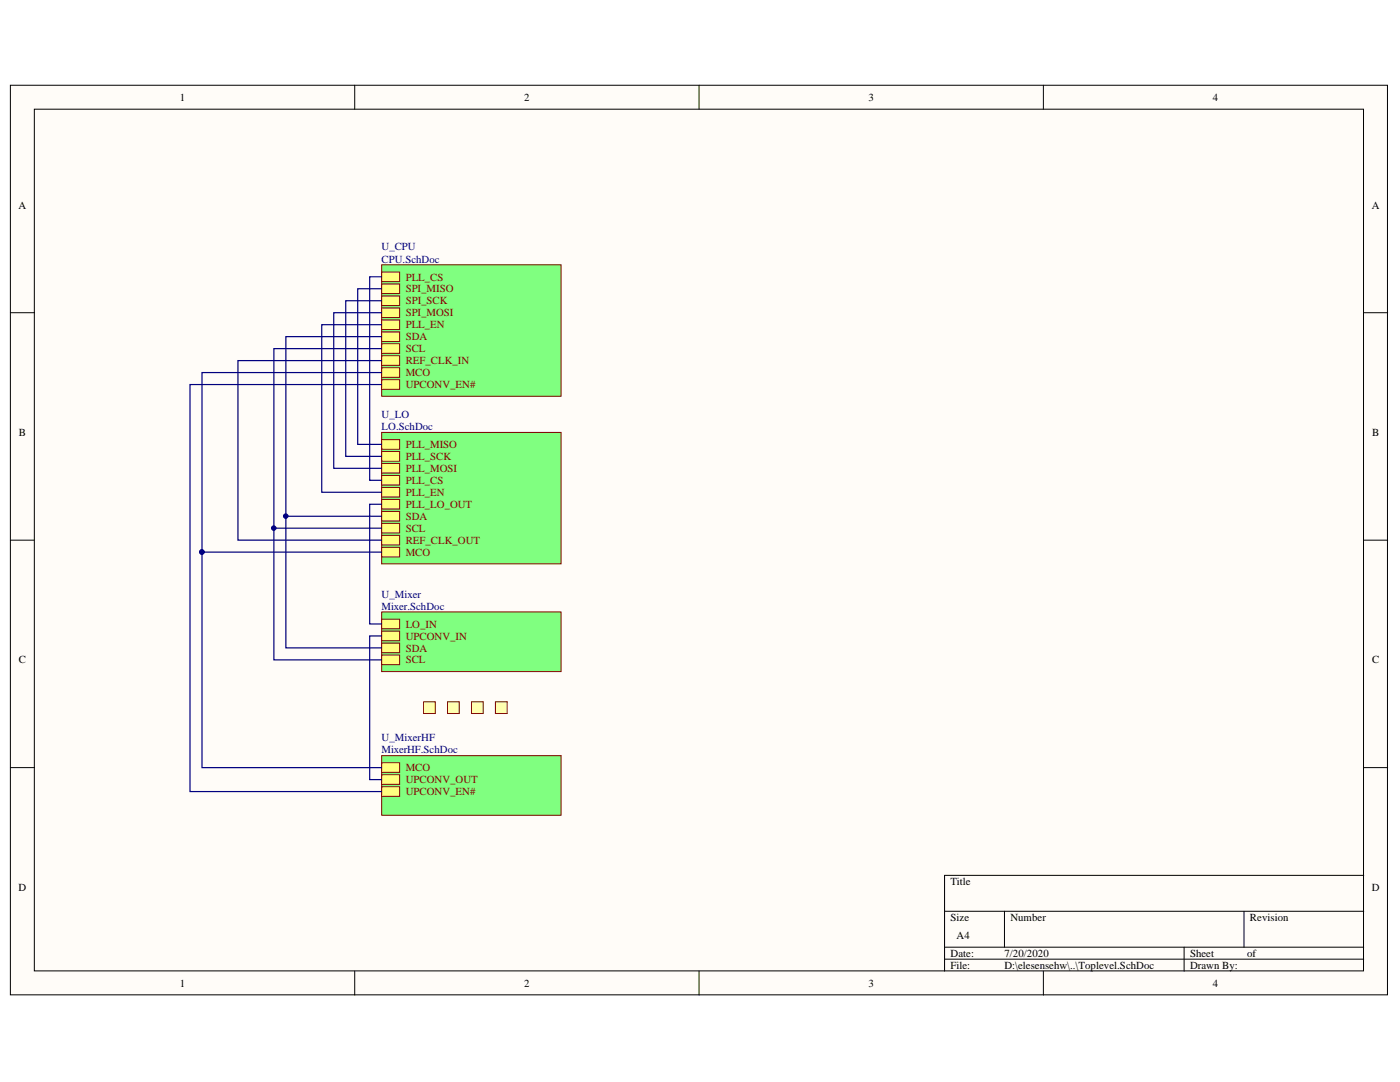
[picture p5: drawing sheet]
<svg xmlns="http://www.w3.org/2000/svg" width="279mm" height="216mm" viewBox="0 0 279 216" stroke-linecap="round" stroke-linejoin="round" font-family="sans-serif">
<g fill="#fffcf8" stroke="#000" stroke-width=".2">
<path d="M2.1 17h274.8v181.5h-274.8z"/>
<path d="M6.9 21.8h265.2v171.9h-265.2z"/>
</g>
<g fill="none" stroke="#000" stroke-width=".2">
<path d="M70.8 17v4.8M139.5 17v4.8M208.2 17v4.8M2.1 62.4h4.8M272.2 62.4h4.7M2.1 107.8h4.8M272.2 107.8h4.7M2.1 153.2h4.8M272.2 153.2h4.7M272.2 174.7h-83.7v19.1M70.8 193.8v4.8M139.5 193.8v4.8"/>
<path d="M188.5 181.8h83.7M188.5 189h83.7M188.5 191.4h83.7M200.5 181.8v7.2M208.2 193.8v4.8M236.3 189v4.8M248.3 181.8v7.2"/>
</g>
<path d="M76.2 52.8h35.8v26.3h-35.8z" fill="#80ff80" stroke="#800000" stroke-width=".2"/>
<path d="M76.2 54.3h3.6v1.9h-3.6z" fill-rule="evenodd" fill="#ffff80"/>
<path d="M76.2 54.3h3.6v1.9h-3.6z" fill="none" stroke="#800000" stroke-width=".2"/>
<path d="M76.2 56.7h3.6v1.9h-3.6z" fill-rule="evenodd" fill="#ffff80"/>
<path d="M76.2 56.7h3.6v1.9h-3.6z" fill="none" stroke="#800000" stroke-width=".2"/>
<path d="M76.2 59.1h3.6v1.9h-3.6z" fill-rule="evenodd" fill="#ffff80"/>
<path d="M76.2 59.1h3.6v1.9h-3.6z" fill="none" stroke="#800000" stroke-width=".2"/>
<path d="M76.2 61.4h3.6v2h-3.6z" fill-rule="evenodd" fill="#ffff80"/>
<path d="M76.2 61.4h3.6v2h-3.6z" fill="none" stroke="#800000" stroke-width=".2"/>
<path d="M76.2 63.8h3.6v1.9h-3.6z" fill-rule="evenodd" fill="#ffff80"/>
<path d="M76.2 63.8h3.6v1.9h-3.6z" fill="none" stroke="#800000" stroke-width=".2"/>
<path d="M76.2 66.2h3.6v1.9h-3.6z" fill-rule="evenodd" fill="#ffff80"/>
<path d="M76.2 66.2h3.6v1.9h-3.6z" fill="none" stroke="#800000" stroke-width=".2"/>
<path d="M76.2 68.6h3.6v1.9h-3.6z" fill-rule="evenodd" fill="#ffff80"/>
<path d="M76.2 68.6h3.6v1.9h-3.6z" fill="none" stroke="#800000" stroke-width=".2"/>
<path d="M76.2 71h3.6v1.9h-3.6z" fill-rule="evenodd" fill="#ffff80"/>
<path d="M76.2 71h3.6v1.9h-3.6z" fill="none" stroke="#800000" stroke-width=".2"/>
<path d="M76.2 73.4h3.6v1.9h-3.6z" fill-rule="evenodd" fill="#ffff80"/>
<path d="M76.2 73.4h3.6v1.9h-3.6z" fill="none" stroke="#800000" stroke-width=".2"/>
<path d="M76.2 75.8h3.6v1.9h-3.6z" fill-rule="evenodd" fill="#ffff80"/>
<path d="M76.2 75.8h3.6v1.9h-3.6z" fill="none" stroke="#800000" stroke-width=".2"/>
<path d="M76.2 122.1h35.8v11.9h-35.8z" fill="#80ff80" stroke="#800000" stroke-width=".2"/>
<path d="M76.2 123.5h3.6v2h-3.6z" fill-rule="evenodd" fill="#ffff80"/>
<path d="M76.2 123.5h3.6v2h-3.6z" fill="none" stroke="#800000" stroke-width=".2"/>
<path d="M76.2 125.9h3.6v1.9h-3.6z" fill-rule="evenodd" fill="#ffff80"/>
<path d="M76.2 125.9h3.6v1.9h-3.6z" fill="none" stroke="#800000" stroke-width=".2"/>
<path d="M76.2 128.3h3.6v1.9h-3.6z" fill-rule="evenodd" fill="#ffff80"/>
<path d="M76.2 128.3h3.6v1.9h-3.6z" fill="none" stroke="#800000" stroke-width=".2"/>
<path d="M76.2 130.7h3.6v1.9h-3.6z" fill-rule="evenodd" fill="#ffff80"/>
<path d="M76.2 130.7h3.6v1.9h-3.6z" fill="none" stroke="#800000" stroke-width=".2"/>
<path d="M76.2 150.8h35.8v11.9h-35.8z" fill="#80ff80" stroke="#800000" stroke-width=".2"/>
<path d="M76.2 152.2h3.6v1.9h-3.6z" fill-rule="evenodd" fill="#ffff80"/>
<path d="M76.2 152.2h3.6v1.9h-3.6z" fill="none" stroke="#800000" stroke-width=".2"/>
<path d="M76.2 154.6h3.6v1.9h-3.6z" fill-rule="evenodd" fill="#ffff80"/>
<path d="M76.2 154.6h3.6v1.9h-3.6z" fill="none" stroke="#800000" stroke-width=".2"/>
<path d="M76.2 157h3.6v1.9h-3.6z" fill-rule="evenodd" fill="#ffff80"/>
<path d="M76.2 157h3.6v1.9h-3.6z" fill="none" stroke="#800000" stroke-width=".2"/>
<path d="M76.2 86.3h35.8v26.2h-35.8z" fill="#80ff80" stroke="#800000" stroke-width=".2"/>
<path d="M76.2 87.7h3.6v1.9h-3.6z" fill-rule="evenodd" fill="#ffff80"/>
<path d="M76.2 87.7h3.6v1.9h-3.6z" fill="none" stroke="#800000" stroke-width=".2"/>
<path d="M76.2 90.1h3.6v1.9h-3.6z" fill-rule="evenodd" fill="#ffff80"/>
<path d="M76.2 90.1h3.6v1.9h-3.6z" fill="none" stroke="#800000" stroke-width=".2"/>
<path d="M76.2 92.5h3.6v1.9h-3.6z" fill-rule="evenodd" fill="#ffff80"/>
<path d="M76.2 92.5h3.6v1.9h-3.6z" fill="none" stroke="#800000" stroke-width=".2"/>
<path d="M76.2 94.9h3.6v1.9h-3.6z" fill-rule="evenodd" fill="#ffff80"/>
<path d="M76.2 94.9h3.6v1.9h-3.6z" fill="none" stroke="#800000" stroke-width=".2"/>
<path d="M76.2 97.3h3.6v1.9h-3.6z" fill-rule="evenodd" fill="#ffff80"/>
<path d="M76.2 97.3h3.6v1.9h-3.6z" fill="none" stroke="#800000" stroke-width=".2"/>
<path d="M76.2 99.7h3.6v1.9h-3.6z" fill-rule="evenodd" fill="#ffff80"/>
<path d="M76.2 99.7h3.6v1.9h-3.6z" fill="none" stroke="#800000" stroke-width=".2"/>
<path d="M76.2 102.1h3.6v1.9h-3.6z" fill-rule="evenodd" fill="#ffff80"/>
<path d="M76.2 102.1h3.6v1.9h-3.6z" fill="none" stroke="#800000" stroke-width=".2"/>
<path d="M76.2 104.4h3.6v2h-3.6z" fill-rule="evenodd" fill="#ffff80"/>
<path d="M76.2 104.4h3.6v2h-3.6z" fill="none" stroke="#800000" stroke-width=".2"/>
<path d="M76.2 106.8h3.6v1.9h-3.6z" fill-rule="evenodd" fill="#ffff80"/>
<path d="M76.2 106.8h3.6v1.9h-3.6z" fill="none" stroke="#800000" stroke-width=".2"/>
<path d="M76.2 109.2h3.6v1.9h-3.6z" fill-rule="evenodd" fill="#ffff80"/>
<path d="M76.2 109.2h3.6v1.9h-3.6z" fill="none" stroke="#800000" stroke-width=".2"/>
<g fill="none" stroke="#000080" stroke-width=".24">
<path d="M76.2 55.2h-2.4v40.6h2.4M76.2 57.6h-4.8v31.1h4.8M76.2 60h-7.2v31.1h7.2M76.2 62.4h-9.6v31.1h9.6M76.2 64.8h-12v33.4h12M76.2 67.2h-19.2v62.1h19.2M76.2 69.6h-21.5v62.1h21.5M76.2 74.3h-35.9v35.9h35.9M76.2 76.7h-38.3v81.2h38.3M76.2 72h-28.7v35.8h28.7M40.3 110.2v43h35.9M54.7 105.4h21.5"/>
<path d="M57 103h19.2M76.2 100.6h-2.4v23.9h2.4M76.2 126.9h-2.4v28.7h2.4"/>
</g>
<g fill="#000080" stroke="#000080" stroke-width=".2">
<circle cx="57" cy="103" r=".45"/>
<circle cx="54.6" cy="105.4" r=".45"/>
<circle cx="40.3" cy="110.1" r=".45"/>
</g>
<g fill="#ffffb0" stroke="#800000" stroke-width=".2">
<path d="M84.5 140h2.4v2.4h-2.4z"/>
<path d="M89.3 140h2.4v2.4h-2.4z"/>
<path d="M94.1 140h2.3v2.4h-2.3z"/>
<path d="M98.9 140h2.3v2.4h-2.3z"/>
</g>
<g font-size="2.2">
<text x="35.9" y="20.1">1</text>
<text x="104.6" y="20.1">2</text>
<text x="173.3" y="20.1">3</text>
<text x="242.1" y="20.1">4</text>
<text x="3.7" y="41.6">A</text>
<text x="273.8" y="41.6">A</text>
<text x="3.8" y="87">B</text>
<text x="273.9" y="87">B</text>
<text x="3.8" y="132.4">C</text>
<text x="273.9" y="132.4">C</text>
<text x="3.7" y="177.8">D</text>
<text x="189.7" y="176.6">Title</text>
<text x="273.8" y="177.8">D</text>
<text x="189.7" y="183.8">Size</text>
<text x="201.6" y="183.8">Number</text>
<text x="249.5" y="183.8">Revision</text>
<text x="189.7" y="190.9">Date:</text>
<text x="190.9" y="187.4">A4</text>
<text x="200.5" y="190.9">7/20/2020</text>
<text x="237.5" y="190.9">Sheet</text>
<text x="248.9" y="190.9">of</text>
<text x="35.9" y="196.9">1</text>
<text x="104.6" y="196.9">2</text>
<text x="173.3" y="196.9">3</text>
<text x="189.7" y="193.3">File:</text>
<text x="200.5" y="193.3">D:\elesensehw\..\Toplevel.SchDoc</text>
<text x="237.5" y="193.3">Drawn By:</text>
<text x="242.1" y="196.9">4</text>
</g>
<g font-size="2.2" fill="#000080">
<text x="76.1" y="50">U_CPU</text>
<text x="76.1" y="52.4">CPU.SchDoc</text>
<text x="76.1" y="83.4">U_LO</text>
<text x="76.1" y="85.8">LO.SchDoc</text>
<text x="76.1" y="119.3">U_Mixer</text>
<text x="76.1" y="121.6">Mixer.SchDoc</text>
<text x="76.1" y="147.9">U_MixerHF</text>
<text x="76.1" y="150.3">MixerHF.SchDoc</text>
</g>
<g font-size="2.2" fill="#800000">
<text x="81" y="56">PLL_CS</text>
<text x="81" y="58.3">SPI_MISO</text>
<text x="81" y="60.8">SPI_SCK</text>
<text x="81" y="63.1">SPI_MOSI</text>
<text x="81" y="65.5">PLL_EN</text>
<text x="81" y="67.9">SDA</text>
<text x="81" y="70.3">SCL</text>
<text x="81" y="72.7">REF_CLK_IN</text>
<text x="81" y="75.1">MCO</text>
<text x="81" y="77.4">UPCONV_EN#</text>
<text x="81" y="89.4">PLL_MISO</text>
<text x="81" y="91.8">PLL_SCK</text>
<text x="81" y="94.2">PLL_MOSI</text>
<text x="81" y="96.5">PLL_CS</text>
<text x="81" y="99">PLL_EN</text>
<text x="81" y="101.4">PLL_LO_OUT</text>
<text x="81" y="103.7">SDA</text>
<text x="81" y="106.1">SCL</text>
<text x="81" y="108.5">REF_CLK_OUT</text>
<text x="81" y="110.9">MCO</text>
<text x="81" y="125.2">LO_IN</text>
<text x="81" y="127.6">UPCONV_IN</text>
<text x="81" y="130">SDA</text>
<text x="81" y="132.4">SCL</text>
<text x="81" y="153.9">MCO</text>
<text x="81" y="156.3">UPCONV_OUT</text>
<text x="81" y="158.7">UPCONV_EN#</text>
</g>
</svg>
